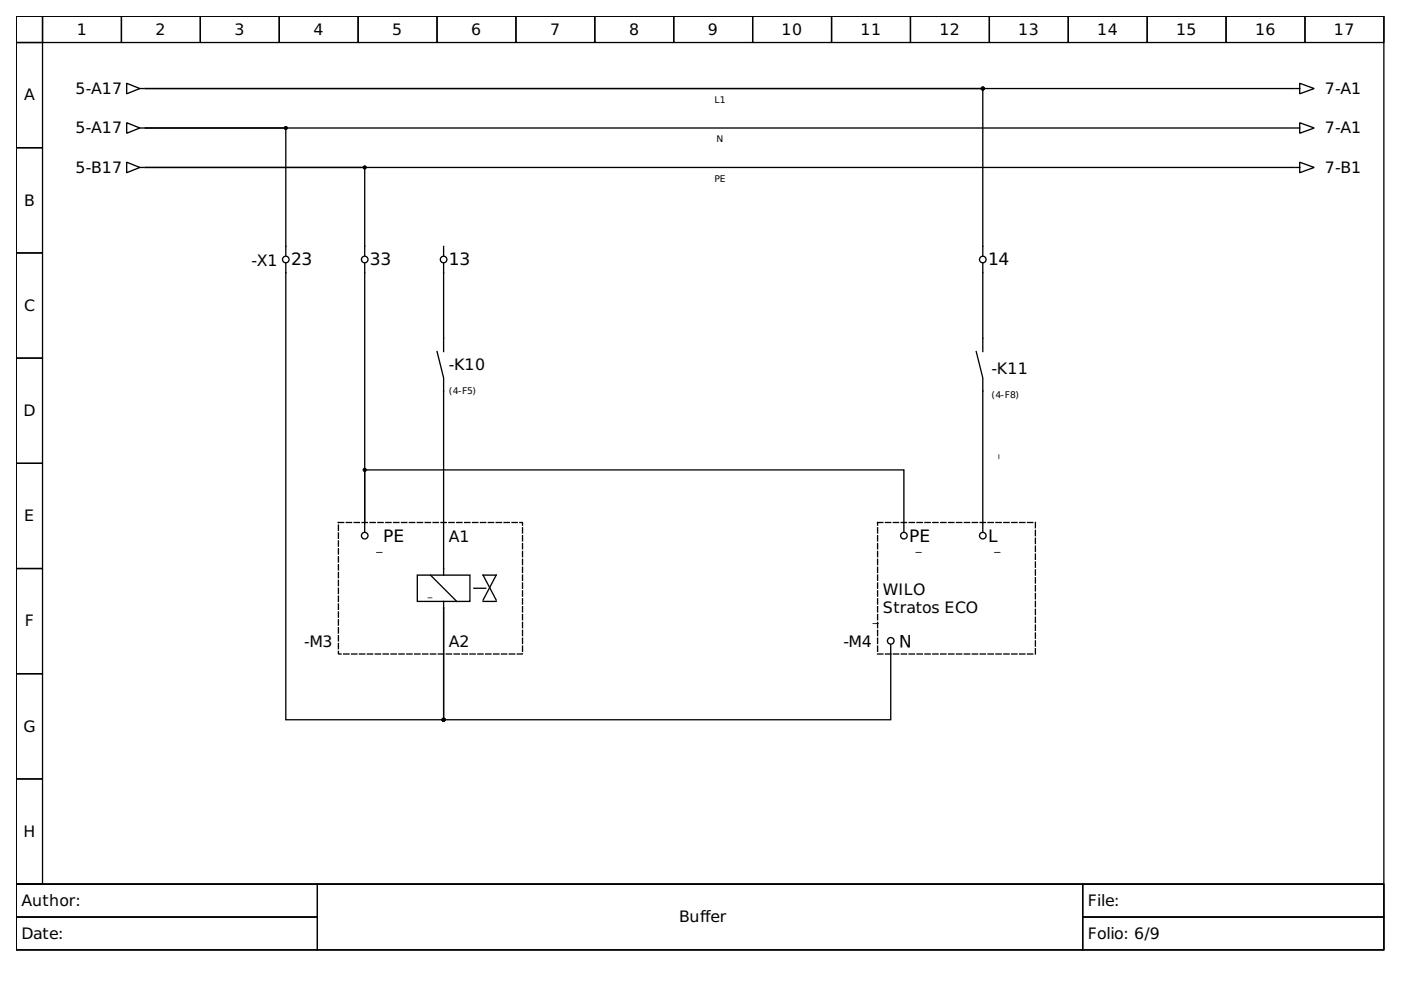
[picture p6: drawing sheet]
<svg xmlns="http://www.w3.org/2000/svg" width="297mm" height="210mm" viewBox="0 0 297 210" stroke-linecap="round" stroke-linejoin="round" font-family="sans-serif">
<g fill="none" stroke="#000" stroke-width=".28">
<path d="M3.4 3.4h290v184.1h-290zM3.4 3.4h5.6v5.6h-5.6zM3.4 9h5.6v22.3h-5.6zM9 3.4h16.7v5.6h-16.7zM25.7 3.4h16.8v5.6h-16.8zM26.9 17.7l2.7 1.1-2.7 1.1zM29.6 18.8h.9M42.5 3.4h16.7v5.6h-16.7zM59.2 3.4h16.7v5.6h-16.7zM75.9 3.4h16.8v5.6h-16.8zM92.7 3.4h16.7v5.6h-16.7zM109.4 3.4h16.7v5.6h-16.7z"/>
<path d="M126.1 3.4h16.7v5.6h-16.7zM142.8 3.4h16.8v5.6h-16.8zM159.6 3.4h16.7v5.6h-16.7zM176.3 3.4h16.7v5.6h-16.7zM193 3.4h16.8v5.6h-16.8zM209.8 3.4h16.7v5.6h-16.7zM226.5 3.4h16.7v5.6h-16.7zM243.2 3.4h16.8v5.6h-16.8zM260 3.4h16.7v5.6h-16.7zM274.4 18.8h-243.6h177.6v35.4M274.7 18.8h.9M275.6 17.7l3 1.1-3 1.1z"/>
<path d="M276.7 3.4h16.7v5.6h-16.7zM3.4 31.3h5.6v22.3h-5.6zM26.9 26l2.7 1.1-2.7 1.2zM26.9 34.4l2.7 1.1-2.7 1.1zM29.6 27.1h.9M29.6 35.5h.9M274.4 27.1h-243.6h29.8v27.1M274.4 35.5h-243.6h46.5v18.7M274.7 27.1h.9M274.7 35.5h.9M275.6 26l3 1.1-3 1.2zM275.6 34.4l3 1.1-3 1.1z"/>
<path d="M3.4 53.6h5.6v22.3h-5.6zM60.6 55.9v96.7h33.5v-23.7M77.3 55.9v54.9M94.1 55.9v18.6M94.1 52.2v2M208.4 55.9v18.6M3.4 75.9h5.6v22.3h-5.6zM92.7 74.5l1.4 5.6v41.8M207 74.5l1.4 5.6v32.6M3.4 98.2h5.6v22.3h-5.6zM77.3 110.8v-11.2h114.3v13.1M77.3 110.8v1.9"/>
<path d="M3.4 120.5h5.6v22.3h-5.6zM88.5 121.9h11.1v5.6h-11.1zM91.3 121.9l5.5 5.6M94.1 128.9v23.7h94.8v-15.9M94.1 127.5v1.4M100.5 124.7h2.5M102.4 127.2l2.8-5.3h-2.8l2.8 5.3M102.4 127.5h2.8M3.4 142.8h5.6v22.4h-5.6zM3.4 165.2h5.6v22.3h-5.6zM3.4 187.5h290v13.9h-290z"/>
<circle cx="60.6" cy="55" r=".7"/>
<circle cx="77.3" cy="55" r=".7"/>
<circle cx="94.1" cy="55" r=".7"/>
<circle cx="208.4" cy="55" r=".7"/>
<circle cx="77.3" cy="113.6" r=".7"/>
<circle cx="191.6" cy="113.6" r=".7"/>
<circle cx="208.4" cy="113.6" r=".7"/>
<circle cx="188.9" cy="135.9" r=".7"/>
</g>
<path d="M3.4 187.5h63.9v6.9h-63.9zM3.4 194.4h63.9v7h-63.9zM67.3 187.5h162.3v13.9h-162.3zM229.6 187.5h63.8v6.9h-63.8zM229.6 194.4h63.8v7h-63.8z" fill="none" stroke="#000" stroke-width=".21"/>
<path d="M71.7 110.8h39.1v27.9h-39.1zM186.1 110.8h33.4v27.9h-33.4z" fill="none" stroke="#000" stroke-width=".28" stroke-dasharray="1.1 .6"/>
<g fill="#000" stroke="#000" stroke-width=".28">
<circle cx="208.4" cy="18.8" r=".28"/>
<circle cx="60.6" cy="27.1" r=".28"/>
<circle cx="77.3" cy="35.5" r=".28"/>
<circle cx="77.3" cy="99.6" r=".28"/>
<circle cx="94.1" cy="152.6" r=".28"/>
</g>
<g font-size="3.6">
<text x="61.7" y="56.3">23</text>
<text x="78.4" y="56.3">33</text>
<text x="95.2" y="56.3">13</text>
<text x="209.5" y="56.3">14</text>
<text x="81.2" y="114.8">PE</text>
<text x="192.8" y="114.8">PE</text>
<text x="209.5" y="114.8">L</text>
<text x="193.3" y="134.6" transform="rotate(-180 193.3 134.6)">N</text>
</g>
<g font-size="3.3">
<text x="16.3" y="7.3">1</text>
<text x="33" y="7.3">2</text>
<text x="49.7" y="7.3">3</text>
<text x="66.5" y="7.3">4</text>
<text x="83.2" y="7.3">5</text>
<text x="99.9" y="7.3">6</text>
<text x="116.6" y="7.3">7</text>
<text x="133.4" y="7.3">8</text>
<text x="150.1" y="7.3">9</text>
<text x="165.7" y="7.3">10</text>
<text x="182.4" y="7.3">11</text>
<text x="199.2" y="7.3">12</text>
<text x="215.9" y="7.3">13</text>
<text x="232.6" y="7.3">14</text>
<text x="249.4" y="7.3">15</text>
<text x="266.1" y="7.3">16</text>
<text x="282.8" y="7.3">17</text>
<text x="5.1" y="21.3">A</text>
<text x="16" y="19.9">5-A17</text>
<text x="280.9" y="19.9">7-A1</text>
<text x="16" y="28.3">5-A17</text>
<text x="280.9" y="28.3">7-A1</text>
<text x="16" y="36.6">5-B17</text>
<text x="280.9" y="36.6">7-B1</text>
<text x="5.1" y="43.6">B</text>
<text x="53.3" y="56.4">-X1</text>
<text x="5.1" y="65.9">C</text>
<text x="95.2" y="78.4">-K10</text>
<text x="210.3" y="79.3">-K11</text>
<text x="5" y="88.2">D</text>
<text x="5.1" y="110.5">E</text>
<text x="95.2" y="115">A1</text>
<text x="187.2" y="126.1">WILO</text>
<text x="187.2" y="130">Stratos ECO</text>
<text x="5.3" y="132.8">F</text>
<text x="64.5" y="137.3">-M3</text>
<text x="95.2" y="137.3">A2</text>
<text x="178.8" y="137.3">-M4</text>
<text x="5" y="155.1">G</text>
<text x="5" y="177.4">H</text>
<text x="4.6" y="192.1">Author:</text>
<text x="144" y="195.5">Buffer</text>
<text x="230.7" y="192.1">File:</text>
<text x="4.6" y="199">Date:</text>
<text x="230.7" y="199">Folio: 6/9</text>
</g>
<g font-size="2.5">
<text x="79.8" y="116.6">_</text>
<text x="194.2" y="116.6">_</text>
<text x="210.9" y="116.6">_</text>
<text x="186.3" y="132.8" transform="rotate(-180 186.3 132.8)">_</text>
</g>
<g font-size="2">
<text x="151.5" y="21.8">L1</text>
<text x="151.9" y="30.2">N</text>
<text x="151.5" y="38.6">PE</text>
<text x="95.2" y="83.5">(4-F5)</text>
<text x="210.3" y="84.3">(4-F8)</text>
<text x="211.4" y="97.4" transform="rotate(-90 211.4 97.4)">_</text>
<text x="90.7" y="126.4">_</text>
</g>
</svg>
